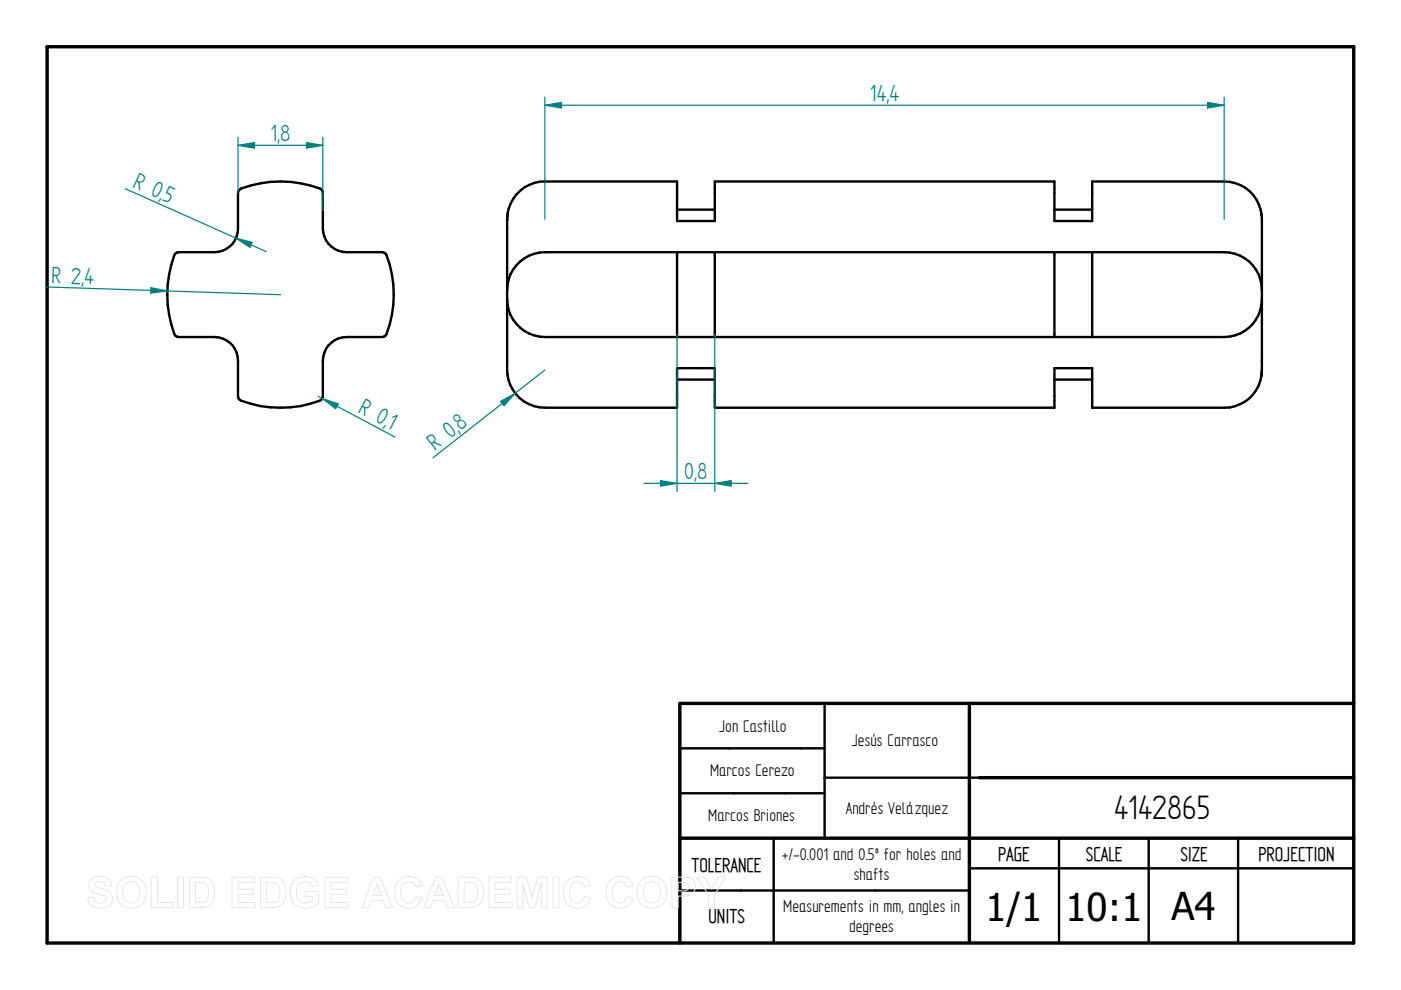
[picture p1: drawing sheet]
<svg xmlns="http://www.w3.org/2000/svg" width="297mm" height="210mm" viewBox="0 0 297 210" stroke-linecap="round" stroke-linejoin="round" font-family="sans-serif">
<path d="M10 9.9h277v190h-277zM205.5 149.1v50.5M287 149.1h-142.9v50.8M144.1 177.7h142.9M207.6 164.9h79.4" fill="none" stroke="#000" stroke-width=".72"/>
<g fill="none" stroke="#000" stroke-width=".51">
<path d="M37.2 53.8l.7-.3h7.6a5 5 0 0 0 5-5v-7.6l.3-.7a23.1 23.1 0 0 1 17.4 0l.2 .7v7.6a5 5 0 0 0 5.1 5h7.5l.7 .3a22.7 22.7 0 0 1 0 17.4l-.7 .3h-7.5a5.1 5.1 0 0 0-5.1 5v7.5l-.2 .8a23.1 23.1 0 0 1-17.4 0l-.3-.8v-7.5a4.9 4.9 0 0 0-5-5h-7.6l-.7-.3a23.2 23.2 0 0 1 0-17.4zM107.5 46.5v31.9M107.7 45.1l-.2 1.3a8 8 0 0 1 8-7.9h28v8.4h8.1v-8.4h72v8.4h8v-8.4h27.9a7.9 7.9 0 0 1 8 7.1M143.5 44.5h8.1M143.5 53.5v18M151.6 53.5v18M223.6 44.5h8M223.6 53.5v18M231.6 53.5v18M267.4 45.1l.1 1.3M267.5 46.5v31.9M107.5 61.5a8.1 8.1 0 0 1 8-8h144a8 8 0 0 1 8 8"/>
<path d="M107.5 63.5a8.1 8.1 0 0 0 8 8h144a8 8 0 0 0 8-8M107.5 78.5l.2 1.3M107.6 79.3a8 8 0 0 0 7.9 7.1h28v-8.3h8.1v8.3h72v-8.3h8v8.3h27.9a7.9 7.9 0 0 0 8-7.9l-.1 1.3M143.5 80.5h8.1M223.6 80.5h8M144.1 158.7h30.7M174.8 149.1v28.6M144.1 168.2h30.7M164 177.7v22.2M207.6 164.9h-32.8M224.5 177.7v22.2M243.5 177.7v22.2"/>
<path d="M262.5 177.7v22.2M144.1 188.8h61.4M205.5 184.1h81.5"/>
</g>
<path d="M107.5 46.5h.1M267.5 46.5h.1M107.5 78.4h.1M267.5 78.4h.1" fill="none" stroke="#000" stroke-width=".25"/>
<g fill="#000">
<circle cx="107.5" cy="46.4" r=".25"/>
<circle cx="107.5" cy="46.5" r=".25"/>
<circle cx="267.5" cy="46.5" r=".25"/>
<circle cx="107.5" cy="78.4" r=".25"/>
<circle cx="267.5" cy="78.4" r=".25"/>
</g>
<path d="M9.6 60.8l49.9 1.7M32 61l3.5 .7-3.5 .4z" fill="none" stroke="#008080" stroke-width=".25"/>
<path d="M32 61l3.5 .7-3.5 .4z" fill="#008080"/>
<path d="M26.5 40l29.9 13.3M50 50.5l3.5 .9-.5 1.1z" fill="none" stroke="#008080" stroke-width=".25"/>
<path d="M50 50.5l3.5 .9-.5 1.1z" fill="#008080"/>
<path d="M50.5 30.8l3.5-.6v1.2zM50.5 29.1v11.8M68.4 29.1v15.6" fill="none" stroke="#008080" stroke-width=".25"/>
<path d="M50.5 30.8l3.5-.6v1.2z" fill="#008080"/>
<path d="M65 30.2l3.4 .6-3.4 .6z" fill="none" stroke="#008080" stroke-width=".25"/>
<path d="M65 30.2l3.4 .6-3.4 .6z" fill="#008080"/>
<path d="M50.5 30.8h17.9M115.5 78.4l-23.7 18.7M106.1 85.1l3.2-1.7-2.5 2.6z" fill="none" stroke="#008080" stroke-width=".25"/>
<path d="M106.1 85.1l3.2-1.7-2.5 2.6z" fill="#008080"/>
<path d="M115.5 22.3l3.5-.6v1.2zM115.5 20.6v25.9M259.5 20.6v25.9" fill="none" stroke="#008080" stroke-width=".25"/>
<path d="M115.5 22.3l3.5-.6v1.2z" fill="#008080"/>
<path d="M256 21.7l3.5 .6-3.5 .6z" fill="none" stroke="#008080" stroke-width=".25"/>
<path d="M256 21.7l3.5 .6-3.5 .6z" fill="#008080"/>
<path d="M115.5 22.3h144M67.5 84l16.2 8.7M68.4 84.5l3.3 1.1-.5 1.1z" fill="none" stroke="#008080" stroke-width=".25"/>
<path d="M68.4 84.5l3.3 1.1-.5 1.1z" fill="#008080"/>
<path d="M143.5 70.8v33.4M151.6 70.8v33.4M140 101.9l3.5 .6-3.5 .6z" fill="none" stroke="#008080" stroke-width=".25"/>
<path d="M140 101.9l3.5 .6-3.5 .6z" fill="#008080"/>
<path d="M151.6 102.5l3.4-.6v1.2z" fill="none" stroke="#008080" stroke-width=".25"/>
<path d="M151.6 102.5l3.4-.6v1.2z" fill="#008080"/>
<path d="M136.5 102.5h22" fill="none" stroke="#008080" stroke-width=".25"/>
<g fill="none" stroke="#e6e6e6" stroke-width=".21">
<path d="M19.3 186.5a3.1 3.1 0 0 1 4 .2l.4 1.1-1.3 .1a1.28 1.28 0 0 0-1-1 1.28 1.28 0 0 0-1.3 .5v.4a5.6 5.6 0 0 0 2.5 .9 1.98 1.98 0 0 1 1.2 2.4 1.98 1.98 0 0 1-2.2 1.5 2.48 2.48 0 0 1-3-2.2l1.2-.2a1.44 1.44 0 0 0 1.3 1.3 1.44 1.44 0 0 0 1.5-.9 1.18 1.18 0 0 0-1.4-.9 2.36 2.36 0 0 1-2.4-2l.1-.7zM25.8 186.5a3.3 3.3 0 0 1 3.9-.1 3.3 3.3 0 0 1 1.2 3.8 3.2 3.2 0 0 1-3.8 2.3 3.2 3.2 0 0 1-2.4-3.8 3 3 0 0 1 1.1-2.2zM26.5 187.5a1.87 1.87 0 0 1 2.2-.4 1.87 1.87 0 0 1 1 2.1 1.87 1.87 0 0 1-1.8 2.3 1.87 1.87 0 0 1-1.9-2.3l.1-.8zM32.1 186h1.3v5.3h3.3v1.1h-4.6zM37.6 186h1.3v6.4h-1.3zM40.1 186h2.4a2.79 2.79 0 0 1 3 3.3 2.79 2.79 0 0 1-2.9 3.1h-2.5zM41.4 187.1a2.64 2.64 0 0 1 2.5 .5 3.3 3.3 0 0 1-.3 3.5l-.8 .2h-1.4zM49.2 186h4.8v1.1h-3.5v1.4h3.2v1.1h-3.2v1.7h3.6v1.1h-4.9zM55.2 186h2.4a2.79 2.79 0 0 1 3.1 3.3 2.79 2.79 0 0 1-3 3.1h-2.5zM56.6 187.1a2.64 2.64 0 0 1 2.4 .5 3.3 3.3 0 0 1-.3 3.5l-.8 .2h-1.3zM62.3 186.8a3.6 3.6 0 0 1 4.6-.2l.6 1.1-1.3 .3a1.8 1.8 0 0 0-2.2-1 1.8 1.8 0 0 0-1.2 2.1 2.01 2.01 0 0 0 1.1 2.2 2.01 2.01 0 0 0 2.3-.4v-.8h-1.5v-1.1h2.9v2.6a3.8 3.8 0 0 1-5.5-.3 4 4 0 0 1 .2-4.5zM68.9 186h4.8v1.1h-3.5v1.4h3.2v1.1h-3.2v1.7h3.6v1.1h-4.9z"/>
<path d="M79.2 186h1.4l2.6 6.4h-1.4l-.6-1.4h-2.5l-.6 1.4h-1.4zM79.9 187.5l.9 2.4h-1.7zM84.5 186.7a2.87 2.87 0 0 1 4.9 1l-1.3 .3a1.6 1.6 0 0 0-1.8-1 1.6 1.6 0 0 0-1.3 1.7 2.19 2.19 0 0 0 1.3 2.7 1.55 1.55 0 0 0 1.9-1.3l1.2 .4a2.93 2.93 0 0 1-3.4 2 2.93 2.93 0 0 1-2.3-3.3v-.6a3.2 3.2 0 0 1 .8-1.9zM92.3 186h1.4l2.6 6.4h-1.4l-.5-1.4h-2.6l-.5 1.4h-1.4zM93 187.5l.9 2.4h-1.7zM97.1 186h2.4a2.79 2.79 0 0 1 3 3.3 2.79 2.79 0 0 1-2.9 3.1h-2.5zM98.4 187.1a2.64 2.64 0 0 1 2.4 .5 3.3 3.3 0 0 1-.2 3.5l-.9 .2h-1.3zM103.7 186h4.8v1.1h-3.5v1.4h3.2v1.1h-3.2v1.7h3.6v1.1h-4.9zM109.6 186h2l1.2 4.4 1.2-4.4h2v6.4h-1.2v-5.1l-1.4 5.1h-1.2l-1.3-5.1v5.1h-1.3zM117.2 186h1.3v6.4h-1.3zM120.3 186.7a2.87 2.87 0 0 1 4.8 1l-1.2 .3a1.6 1.6 0 0 0-1.9-1 1.6 1.6 0 0 0-1.2 1.7 2.19 2.19 0 0 0 1.3 2.7 1.55 1.55 0 0 0 1.8-1.3l1.3 .4a2.93 2.93 0 0 1-3.5 2 2.93 2.93 0 0 1-2.2-3.3v-.6a3.2 3.2 0 0 1 .8-1.9zM129.3 186.7a2.87 2.87 0 0 1 4.9 1l-1.2 .3a1.6 1.6 0 0 0-1.9-1 1.6 1.6 0 0 0-1.3 1.7 2.19 2.19 0 0 0 1.3 2.7 1.55 1.55 0 0 0 1.9-1.3l1.2 .4a2.93 2.93 0 0 1-3.4 2 2.93 2.93 0 0 1-2.3-3.3l.1-.6a3.2 3.2 0 0 1 .7-1.9z"/>
<path d="M136.2 186.5a3.3 3.3 0 0 1 3.9-.1 3.3 3.3 0 0 1 1.1 3.8 3.2 3.2 0 0 1-3.7 2.3 3.2 3.2 0 0 1-2.4-3.8 3 3 0 0 1 1.1-2.2zM136.9 187.5a1.87 1.87 0 0 1 2.2-.4 1.87 1.87 0 0 1 .9 2.1 1.87 1.87 0 0 1-1.8 2.3 1.87 1.87 0 0 1-1.8-2.3l.1-.8zM142.4 186h2.1a2.5 2.5 0 0 1 2.7 1 2.08 2.08 0 0 1-.1 2.2 2.08 2.08 0 0 1-2.1 .8h-1.2v2.4h-1.4zM143.8 187.1h.6a1.28 1.28 0 0 1 1.7 .9 1.22 1.22 0 0 1-1.6 .9h-.7zM147.8 186h1.5l1.6 2.5 1.4-2.5h1.6l-2.4 3.7v2.7h-1.3v-2.7z"/>
</g>
<g font-size="8.1">
<text x="236.2" y="173.7">4142865</text>
<text x="208.9" y="195.3">1/1</text>
<text x="225.9" y="195.3">10:1</text>
<text x="248.4" y="195.1">A4</text>
</g>
<g font-size="5.6" fill="#008080">
<text x="184.4" y="21.4">14,4</text>
<text x="57.3" y="30">1,8</text>
<text x="28" y="39.7" transform="rotate(24 28 39.7)">R 0,</text>
<text x="34.2" y="42.5" transform="rotate(24 34.2 42.5)">5</text>
<text x="10.9" y="60" transform="rotate(2 10.9 60)">R 2,</text>
<text x="17.8" y="60.2" transform="rotate(2 17.8 60.2)">4</text>
<text x="75.7" y="87.4" transform="rotate(28 75.7 87.4)">R 0,</text>
<text x="81.8" y="90.6" transform="rotate(28 81.8 90.6)">1</text>
<text x="92.2" y="95.6" transform="rotate(-38 92.2 95.6)">R 0,</text>
<text x="97.6" y="91.4" transform="rotate(-38 97.6 91.4)">8</text>
<text x="145.1" y="101.6">0,8</text>
</g>
<g font-size="4.8">
<text x="146.6" y="184.8">TOLERANCE</text>
<text x="211.6" y="182.5">PAGE</text>
<text x="230.2" y="182.5">SCALE</text>
<text x="250.3" y="182.5">SIZE</text>
<text x="266.8" y="182.5">PROJECTION</text>
<text x="150.2" y="195.8">UNITS</text>
</g>
<g font-size="4.1">
<text x="152.5" y="155.1">Jon Castillo</text>
<text x="180.6" y="158.2">Jesús Carrasco</text>
<text x="150.5" y="164.5">Marcos Cerezo</text>
<text x="179.3" y="172.6">Andrés Velázquez</text>
<text x="150.2" y="174.1">Marcos Briones</text>
<text x="165.8" y="182.4">+/-0.001 and 0.5º for holes and</text>
<text x="181" y="186.6">shafts</text>
<text x="166.1" y="193.5">Measurements in mm, angles in</text>
<text x="180" y="197.6">degrees</text>
</g>
</svg>
